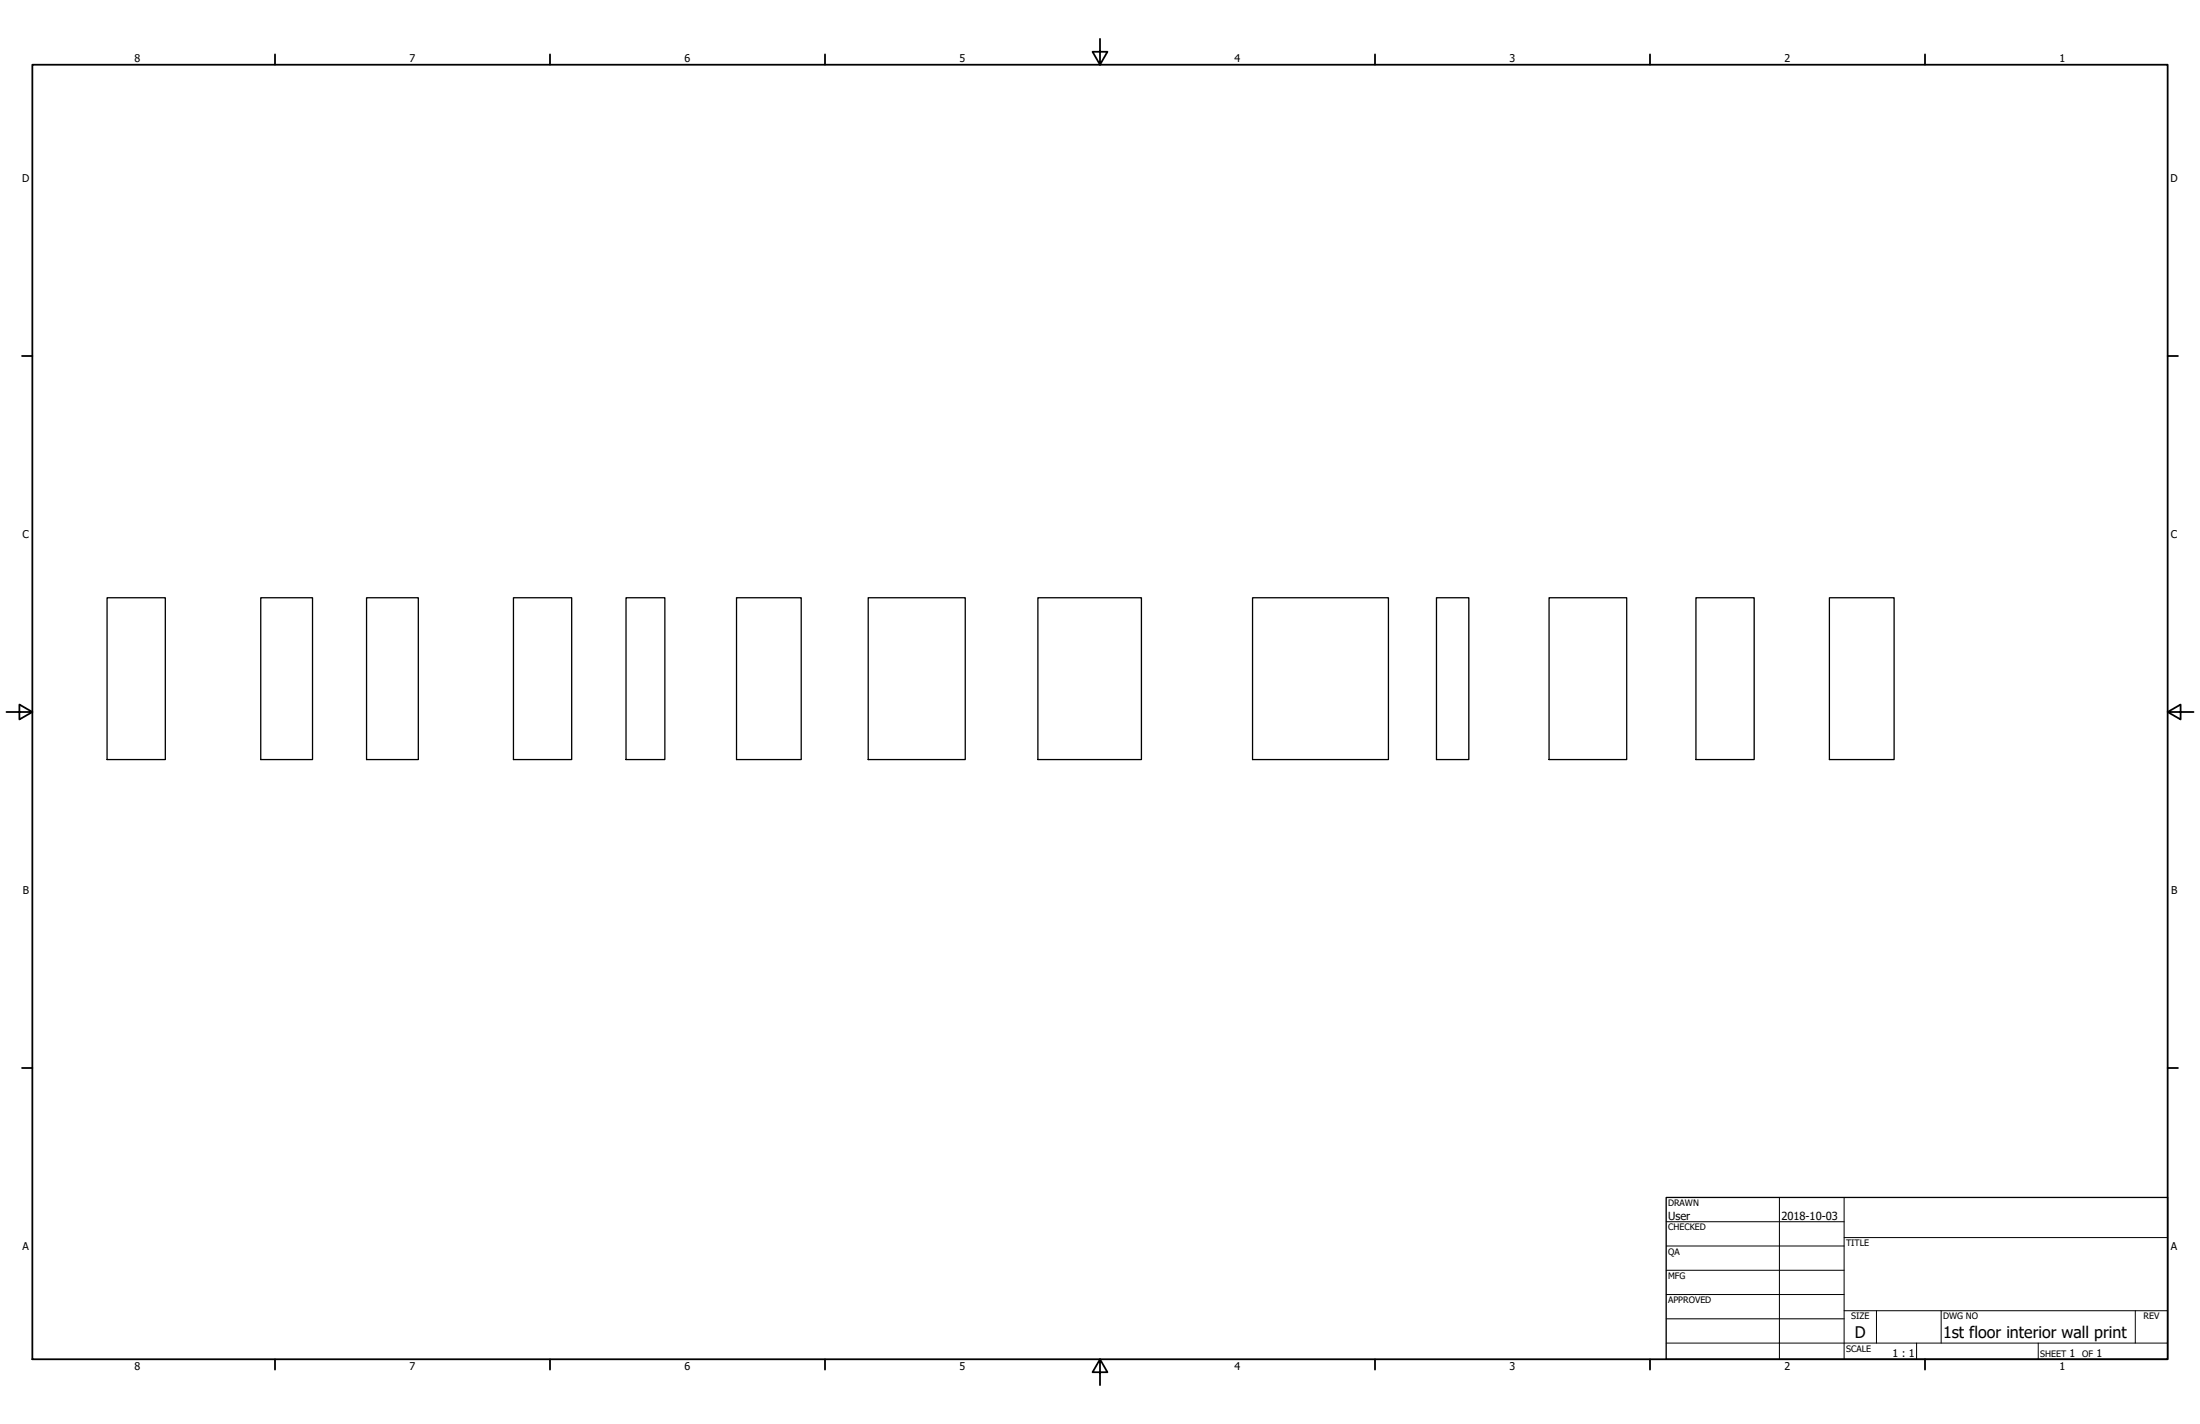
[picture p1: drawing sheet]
<svg xmlns="http://www.w3.org/2000/svg" width="864mm" height="559mm" viewBox="0 0 864 559" stroke-linecap="round" stroke-linejoin="round" font-family="sans-serif">
<!-- layer: Visible (ANSI) -->
<g fill="none" stroke="#000" stroke-width=".51">
<path d="M42 234.6h22.9v63.5h-22.9zM102.4 234.6h20.3v63.5h-20.3zM143.9 234.6h20.3v63.5h-20.3zM201.5 234.6h22.9v63.5h-22.9zM245.7 234.6h15.3v63.5h-15.3zM289.1 234.6h25.4v63.5h-25.4zM340.8 234.6h38.1v63.5h-38.1zM407.4 234.6h40.7v63.5h-40.7zM491.7 234.6h53.3v63.5h-53.3zM563.9 234.6h12.7v63.5h-12.7zM608.1 234.6h30.5v63.5h-30.5zM665.7 234.6h22.9v63.5h-22.9z"/>
<path d="M718.1 234.6h25.4v63.5h-25.4z"/>
</g>
<!-- layer: Border (ANSI) -->
<g fill="none" stroke="#000" stroke-width=".7">
<path d="M431.8 15.2v10.2l-2.9-5.1h5.8l-2.9 5.1M12.7 25.4h838.2v508h-838.2zM107.9 21.3v4.1M215.9 21.3v4.1M323.8 21.3v4.1M539.8 21.3v4.1M647.7 21.3v4.1M755.6 21.3v4.1M8.6 139.7h4.1M850.9 139.7h4.1M2.5 279.4h10.2l-5.1-2.9v5.8l5.1-2.9M850.9 279.4l5.1 2.9v-5.8l-5.1 2.9h10.2"/>
<path d="M8.6 419.1h4.1M850.9 419.1h4.1M107.9 533.4v4.1M215.9 533.4v4.1M323.8 533.4v4.1M431.8 533.4l2.9 5.1h-5.8l2.9-5.1v10.2M539.8 533.4v4.1M647.7 533.4v4.1M755.6 533.4v4.1"/>
</g>
<!-- layer: Title (ANSI) -->
<g fill="none" stroke="#000" stroke-width=".39">
<path d="M654 479.4h69.9M698.5 469.9v63.5M723.9 469.9v63.5M654 488.9h69.9M654 498.5h69.9M723.9 485.6h127M654 508h69.9M654 517.5h69.9M723.9 514.3h127M736.6 514.3v12.7M762 514.3v12.7M838.2 514.3v12.7"/>
<path d="M654 527h196.9M752.3 527v6.4M800.1 527v6.4"/>
</g>
<path d="M654 469.9h196.9v63.5h-196.9z" fill="none" stroke="#000" stroke-width=".51"/>
<g font-size="6.3">
<text x="728.1" y="524.9">D</text>
<text x="762.8" y="525">1st floor interior wall print</text>
</g>
<g font-size="4.4">
<text x="654.8" y="478.6">User</text>
<text x="699.3" y="478.6">2018-10-03</text>
</g>
<g font-size="4.2">
<text x="52.8" y="24.4">8</text>
<text x="160.8" y="24.4">7</text>
<text x="268.7" y="24.4">6</text>
<text x="376.7" y="24.4">5</text>
<text x="484.6" y="24.4">4</text>
<text x="592.6" y="24.4">3</text>
<text x="700.5" y="24.4">2</text>
<text x="808.5" y="24.4">1</text>
<text x="8.8" y="71.4">D</text>
<text x="852" y="71.4">D</text>
<text x="8.9" y="211.1">C</text>
<text x="852.2" y="211.1">C</text>
<text x="9" y="350.8">B</text>
<text x="852.2" y="350.8">B</text>
<text x="8.9" y="490.5">A</text>
<text x="852.2" y="490.5">A</text>
<text x="742.9" y="532.6">1 : 1</text>
<text x="812.4" y="532.6">1</text>
<text x="823" y="532.6">1</text>
<text x="52.8" y="537.5">8</text>
<text x="160.8" y="537.5">7</text>
<text x="268.7" y="537.5">6</text>
<text x="376.7" y="537.5">5</text>
<text x="484.6" y="537.5">4</text>
<text x="592.6" y="537.5">3</text>
<text x="700.5" y="537.5">2</text>
<text x="808.5" y="537.5">1</text>
</g>
<g font-size="3.5">
<text x="654.8" y="473.2">DRAWN</text>
<text x="654.8" y="482.8">CHECKED</text>
<text x="724.7" y="488.9">TITLE</text>
<text x="654.8" y="492.3">QA</text>
<text x="654.8" y="501.8">MFG</text>
<text x="654.8" y="511.4">APPROVED</text>
<text x="726.7" y="517.7">SIZE</text>
<text x="762.8" y="517.7">DWG NO</text>
<text x="841.4" y="517.7">REV</text>
<text x="724.7" y="530.4">SCALE</text>
<text x="800.9" y="532.6">SHEET</text>
<text x="817.4" y="532.6">OF</text>
</g>
</svg>
